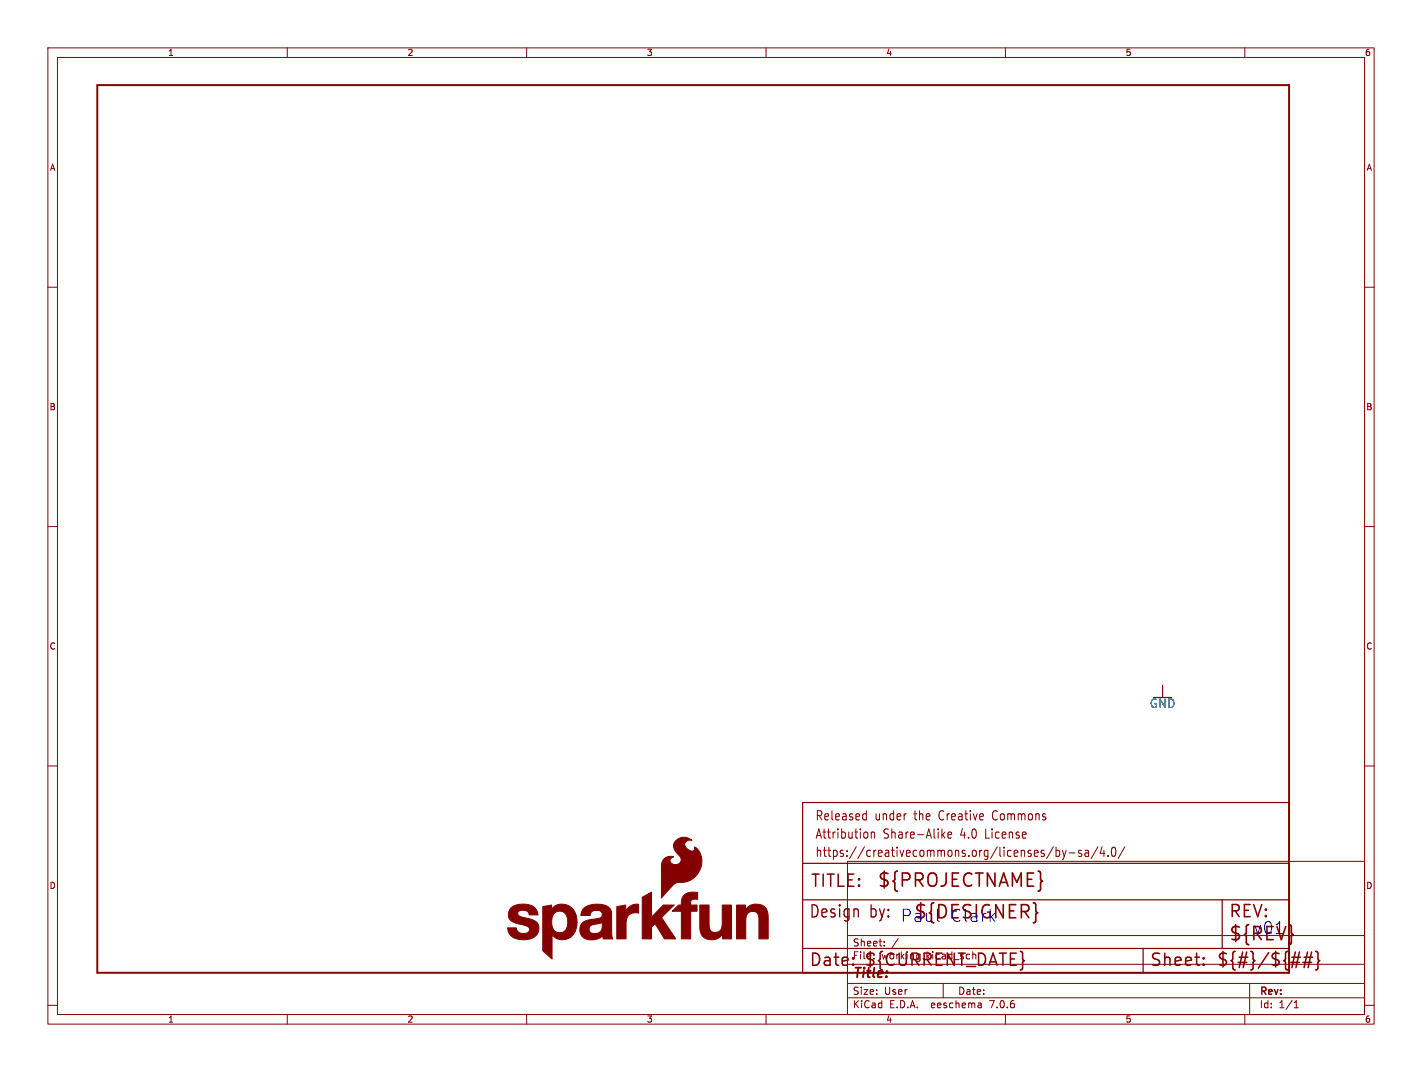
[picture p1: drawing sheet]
<svg xmlns="http://www.w3.org/2000/svg" width="297mm" height="224mm" viewBox="0 0 297 224" stroke-linecap="round" stroke-linejoin="round" font-family="sans-serif">
<g fill="none" stroke="#840000" stroke-width=".21">
<path d="M10 10h277v203.9h-277zM12 12h273v199.9h-273zM60 10v2M110 10v2M160 10v2M210 10v2M260 10v2M10 60h2M285 60h2M10 110h2M285 110h2M10 160h2"/>
<path d="M242.8 143.2v2.5M285 160h2M177 179.9h108v32h-108zM180.5 170l.4 .1M180.9 169.3v2M180.9 171.2l-.4 .1M181.2 174v.9M182 173.8v1.3M182 174l.2-.2 .4 .1 .1 1.2M196.9 174.4l.5 .7M197.4 173.8l-.7 .7M198 174.4l.8-.1-.1-.4-.5-.1-.2 .3 .1 .9h.6"/>
<path d="M220 176.9l-1.4 2.5M220.6 177v1.9M220.6 177.7l.4-.1 .3 .4-.1 .8h-.6M221.9 177.6l.4 1.3M222.3 178.9l-.2 .5-.2 .1M222.7 177.6l-.4 1.3M223.3 178.2h1.2M225.9 177.7l-.4-.1-.2 .3v.3l.6 .1v.5h-.6M226.7 177.7h.6l.1 1.2M227.4 178.1l-.6 .1a.4 .4 0 0 0-.2 .3 .4 .4 0 0 0 .2 .4l.6-.1M229.3 176.9l-1.4 2.5M230.2 176.9l-.4 1.4h1"/>
<path d="M230.6 177.6v1.3M231.4 178.7v.2M232.4 177.1l.3-.1a1.34 1.34 0 0 1 0 1.9h-.2a1.44 1.44 0 0 1-.1-1.8zM234.9 176.9l-1.4 2.5M177 195.4h108M184.7 197.5v.1M184.7 196.7v.1M187.6 196l-1.3 2M10 210h2M60 211.9v2M110 211.9v2M160 211.9v2"/>
<path d="M177 208.4h108M177 205.4h108M177 201.4h108M197 205.4v3M204.9 209.6l.1 .9M205 210.4l-.2 .1M205 209.9h-.2M210 211.9v2M260 211.9v2M261 205.4v6.5M270.3 210.5h.9M270.3 209.4l.4-.4v1.5"/>
<path d="M285 210h2"/>
</g>
<path d="M20.3 17.8h248.9v185.4h-248.9z" fill="none" stroke="#840000" stroke-width=".41"/>
<g fill="#840000" stroke="#840000" stroke-width=".21">
<path d="M118.6 192.6l1.9 .1-.4 1.9-1.7-.8z"/>
<path d="M134.1 187.4l2-1.1v5.3l2.4-2.6h2.3l-2.6 2.7 2.9 4.4h-2.3l-2-3.1-.7 .7v2.4h-2z"/>
<path d="M123.5 192.1l1.3-.2 .2 1.1-1.2 .1z"/>
<path d="M128.8 189.4l1.9-.4v1.4a2.34 2.34 0 0 1 2.7-1.5v1.8a2.13 2.13 0 0 0-2.6 2.6v2.8h-2z"/>
<path d="M146.2 189h1.9v2a7.9 7.9 0 0 0 .3 3.3 1.43 1.43 0 0 0 1.6 .4 1.43 1.43 0 0 0 .8-1.4l.1-4.3h1.9v7.1h-1.2a.52 .52 0 0 1-.6-.1 .52 .52 0 0 1-.1-.6v-.3a2.68 2.68 0 0 1-4.5 0l-.2-1.1z"/>
<path d="M153.8 189h1.2a.52 .52 0 0 1 .7 .1 .52 .52 0 0 1 0 .7v.2a2.68 2.68 0 0 1 4.5 .1l.2 1 .1 5h-2v-2a7.9 7.9 0 0 0-.3-3.3 1.42 1.42 0 0 0-1.6-.3 1.42 1.42 0 0 0-.8 1.4v4.2h-2z"/>
<path d="M113.4 189.4l1.8-.4v1a2.88 2.88 0 0 1 3-1.1 2.88 2.88 0 0 1 2.2 2.3l.1 1.5-1.9-.1a1.87 1.87 0 0 0-2.1-2.2 2.39 2.39 0 0 0-1.2 3 1.6 1.6 0 0 0 1.4 1.4 1.6 1.6 0 0 0 1.7-1l1.7 .8a2.81 2.81 0 0 1-4.8 .6v5.1l-1.9-1.7z"/>
<path d="M106.8 189.6a4.4 4.4 0 0 1 4.9 0l.6 .9 .1 .6h-1.9a1.39 1.39 0 0 0-2.4-.5 .88 .88 0 0 0 1 1 6.3 6.3 0 0 1 3.1 1.1 2.23 2.23 0 0 1-1.7 3.5 4 4 0 0 1-4.2-1.2l-.3-1.2h1.9a1.51 1.51 0 0 0 1.2 1.2 1.51 1.51 0 0 0 1.5-.7 .85 .85 0 0 0-.9-1 7.6 7.6 0 0 1-3.1-1.1 1.96 1.96 0 0 1 .2-2.6z"/>
<path d="M142.9 187a4.3 4.3 0 0 1 2.8-.6l-.1 1.4a.95 .95 0 0 0-1.4 .9v.3h1.4v1.3h-1.4v5.8h-1.9v-5.8h-1.9l.8-.8a.99 .99 0 0 1 1.1-.5v-.2a2.67 2.67 0 0 1 .6-1.8z"/>
<path d="M141.1 175.7a2.45 2.45 0 0 1 3.4-.2 1.05 1.05 0 0 0-1.4 .6 1.05 1.05 0 0 0 .7 1.4 .71 .71 0 0 0 .8 .3 .71 .71 0 0 0 .5-.8v-.1a3.8 3.8 0 0 1 .7 5.5 4.3 4.3 0 0 1-4.2 1.9 5.5 5.5 0 0 0-2.5 2.2l-.9 1.1v-6.4a1.94 1.94 0 0 1 2.5-2.2 .82 .82 0 0 0-.8 .9 .82 .82 0 0 0 1 .7 1.1 1.1 0 0 0 1.3-.6 1.1 1.1 0 0 0-.4-1.4 2.08 2.08 0 0 1-.7-2.9z"/>
<path d="M122 189.7a4.8 4.8 0 0 1 5.3 0 5.3 5.3 0 0 1 .5 3v2.3l.2 1.1h-1.4a.56 .56 0 0 1-.6-.1 .56 .56 0 0 1-.1-.6 3.3 3.3 0 0 1-4.4 .1 2.19 2.19 0 0 1-.1-2.4 2.19 2.19 0 0 1 2.1-1l.3 1a.96 .96 0 0 0-.8 1.2 .96 .96 0 0 0 1.2 .7 1.68 1.68 0 0 0 1.6-2v-.3l-.8 .3-.2-1.1a.91 .91 0 0 0 1-1 .91 .91 0 0 0-1.3-.7 1.1 1.1 0 0 0-1.2 1h-2l.2-.9z"/>
</g>
<path d="M167.6 167.6h101.6v35.6h-101.6zM167.6 198.1h101.6M167.6 180.3h101.6M167.6 188h101.6M238.8 198.1v5.1M255.3 188v10.1" fill="none" stroke="#840000" stroke-width=".25"/>
<g fill="none" stroke="#840000" stroke-width=".32">
<path d="M269.8 199.9h1.8M271.4 198.9l-.7 3.2M272.4 199.9h1.8M273.1 198.9l-.7 3.2M273.9 198.9l-.7 3.2M274.8 198.7l.3 .2 .2 .2v1.2l.3 .4-.3 .3v1.2l-.2 .3-.3 .1M178.2 201.4l.1 .1-.1 .1M251.4 201.4l.1 .1-.1 .1M251.4 201.4l-.1 .1 .1 .1M251.4 200.1v.2M251.4 201.4v.2M251.4 200.1l.1 .1-.1 .1"/>
<path d="M251.4 200.1l-.1 .1 .1 .1M269.6 201h1.8M272.1 201h1.8"/>
</g>
<path d="M216.5 190.5l.2 .2-.2 .1" fill="none" stroke="#840000" stroke-width=".34"/>
<text font-size="3.8" fill="#840000" x="183.1" y="185.7">${PROJECTNAME}</text>
<g font-size="3.8" fill="#0000c2">
<text x="190.8" y="192.3">${DESIGNER}</text>
<text x="256.5" y="196.9">${REV}</text>
</g>
<g font-size="3.5" fill="#840000">
<text x="169.2" y="185.7">TITLE:</text>
<text x="168.9" y="192.1">Design</text>
<text x="256.5" y="192.1">REV:</text>
<text x="168.9" y="202.2">Date:</text>
<text x="180.3" y="202.2">${CURRENT_DATE}</text>
<text x="240" y="202.2">Sheet:</text>
<text x="254" y="202.2">${#}/${##}</text>
</g>
<g font-size="3.5" fill="#0000c2">
<text x="181.6" y="192.1">by: Paul</text>
<text x="198.3" y="192.8">Clark</text>
<text x="261.6" y="195.3">v01</text>
</g>
<text font-size="2.8" fill="#840000" x="178" y="204.8">Title:</text>
<g font-size="2.7" fill="#840000">
<text x="170.2" y="171.7">Released</text>
<text x="182.7" y="171.7">under</text>
<text x="191.1" y="171.7">the</text>
<text x="196.5" y="171.7">Creative</text>
<text x="208" y="171.7">Commons</text>
<text x="170.2" y="175.5">Attribution</text>
<text x="170.2" y="179.3">https://creativecommons.org/licenses/by-sa/4.0/</text>
<text x="184.5" y="175.5">Share-Alike</text>
<text x="200.8" y="175.5">4.0</text>
<text x="206.2" y="175.5">License</text>
</g>
<text font-size="2.5" fill="#006464" x="240.1" y="148.1">GND</text>
<g font-size="2.1" fill="#840000">
<text x="178" y="197.9">Sheet:</text>
<text x="178" y="200.6">File:</text>
<text x="184.1" y="200.6">working.kicad_sch</text>
<text x="178" y="208">Size:</text>
<text x="184.7" y="208">User</text>
<text x="200" y="208">Date:</text>
<text x="263" y="208.2">Rev:</text>
<text x="178" y="210.8">KiCad</text>
<text x="185.7" y="210.8">E.D.A.</text>
<text x="194.6" y="210.8">eeschema</text>
<text x="207" y="210.8">7.0.6</text>
<text x="263" y="210.8">Id:</text>
<text x="267.1" y="210.8">1/1</text>
</g>
<g font-size="1.8" fill="#840000">
<text x="35" y="11.9">1</text>
<text x="85" y="11.9">2</text>
<text x="135" y="11.9">3</text>
<text x="185" y="11.9">4</text>
<text x="235" y="11.9">5</text>
<text x="285" y="11.9">6</text>
<text x="10.3" y="35.9">A</text>
<text x="285.3" y="35.9">A</text>
<text x="10.3" y="85.9">B</text>
<text x="285.3" y="85.9">B</text>
<text x="10.3" y="135.9">C</text>
<text x="285.3" y="135.9">C</text>
<text x="10.3" y="185.9">D</text>
<text x="285.3" y="185.9">D</text>
<text x="35" y="213.8">1</text>
<text x="85" y="213.8">2</text>
<text x="135" y="213.8">3</text>
<text x="185" y="213.8">4</text>
<text x="235" y="213.8">5</text>
<text x="285" y="213.8">6</text>
</g>
</svg>
